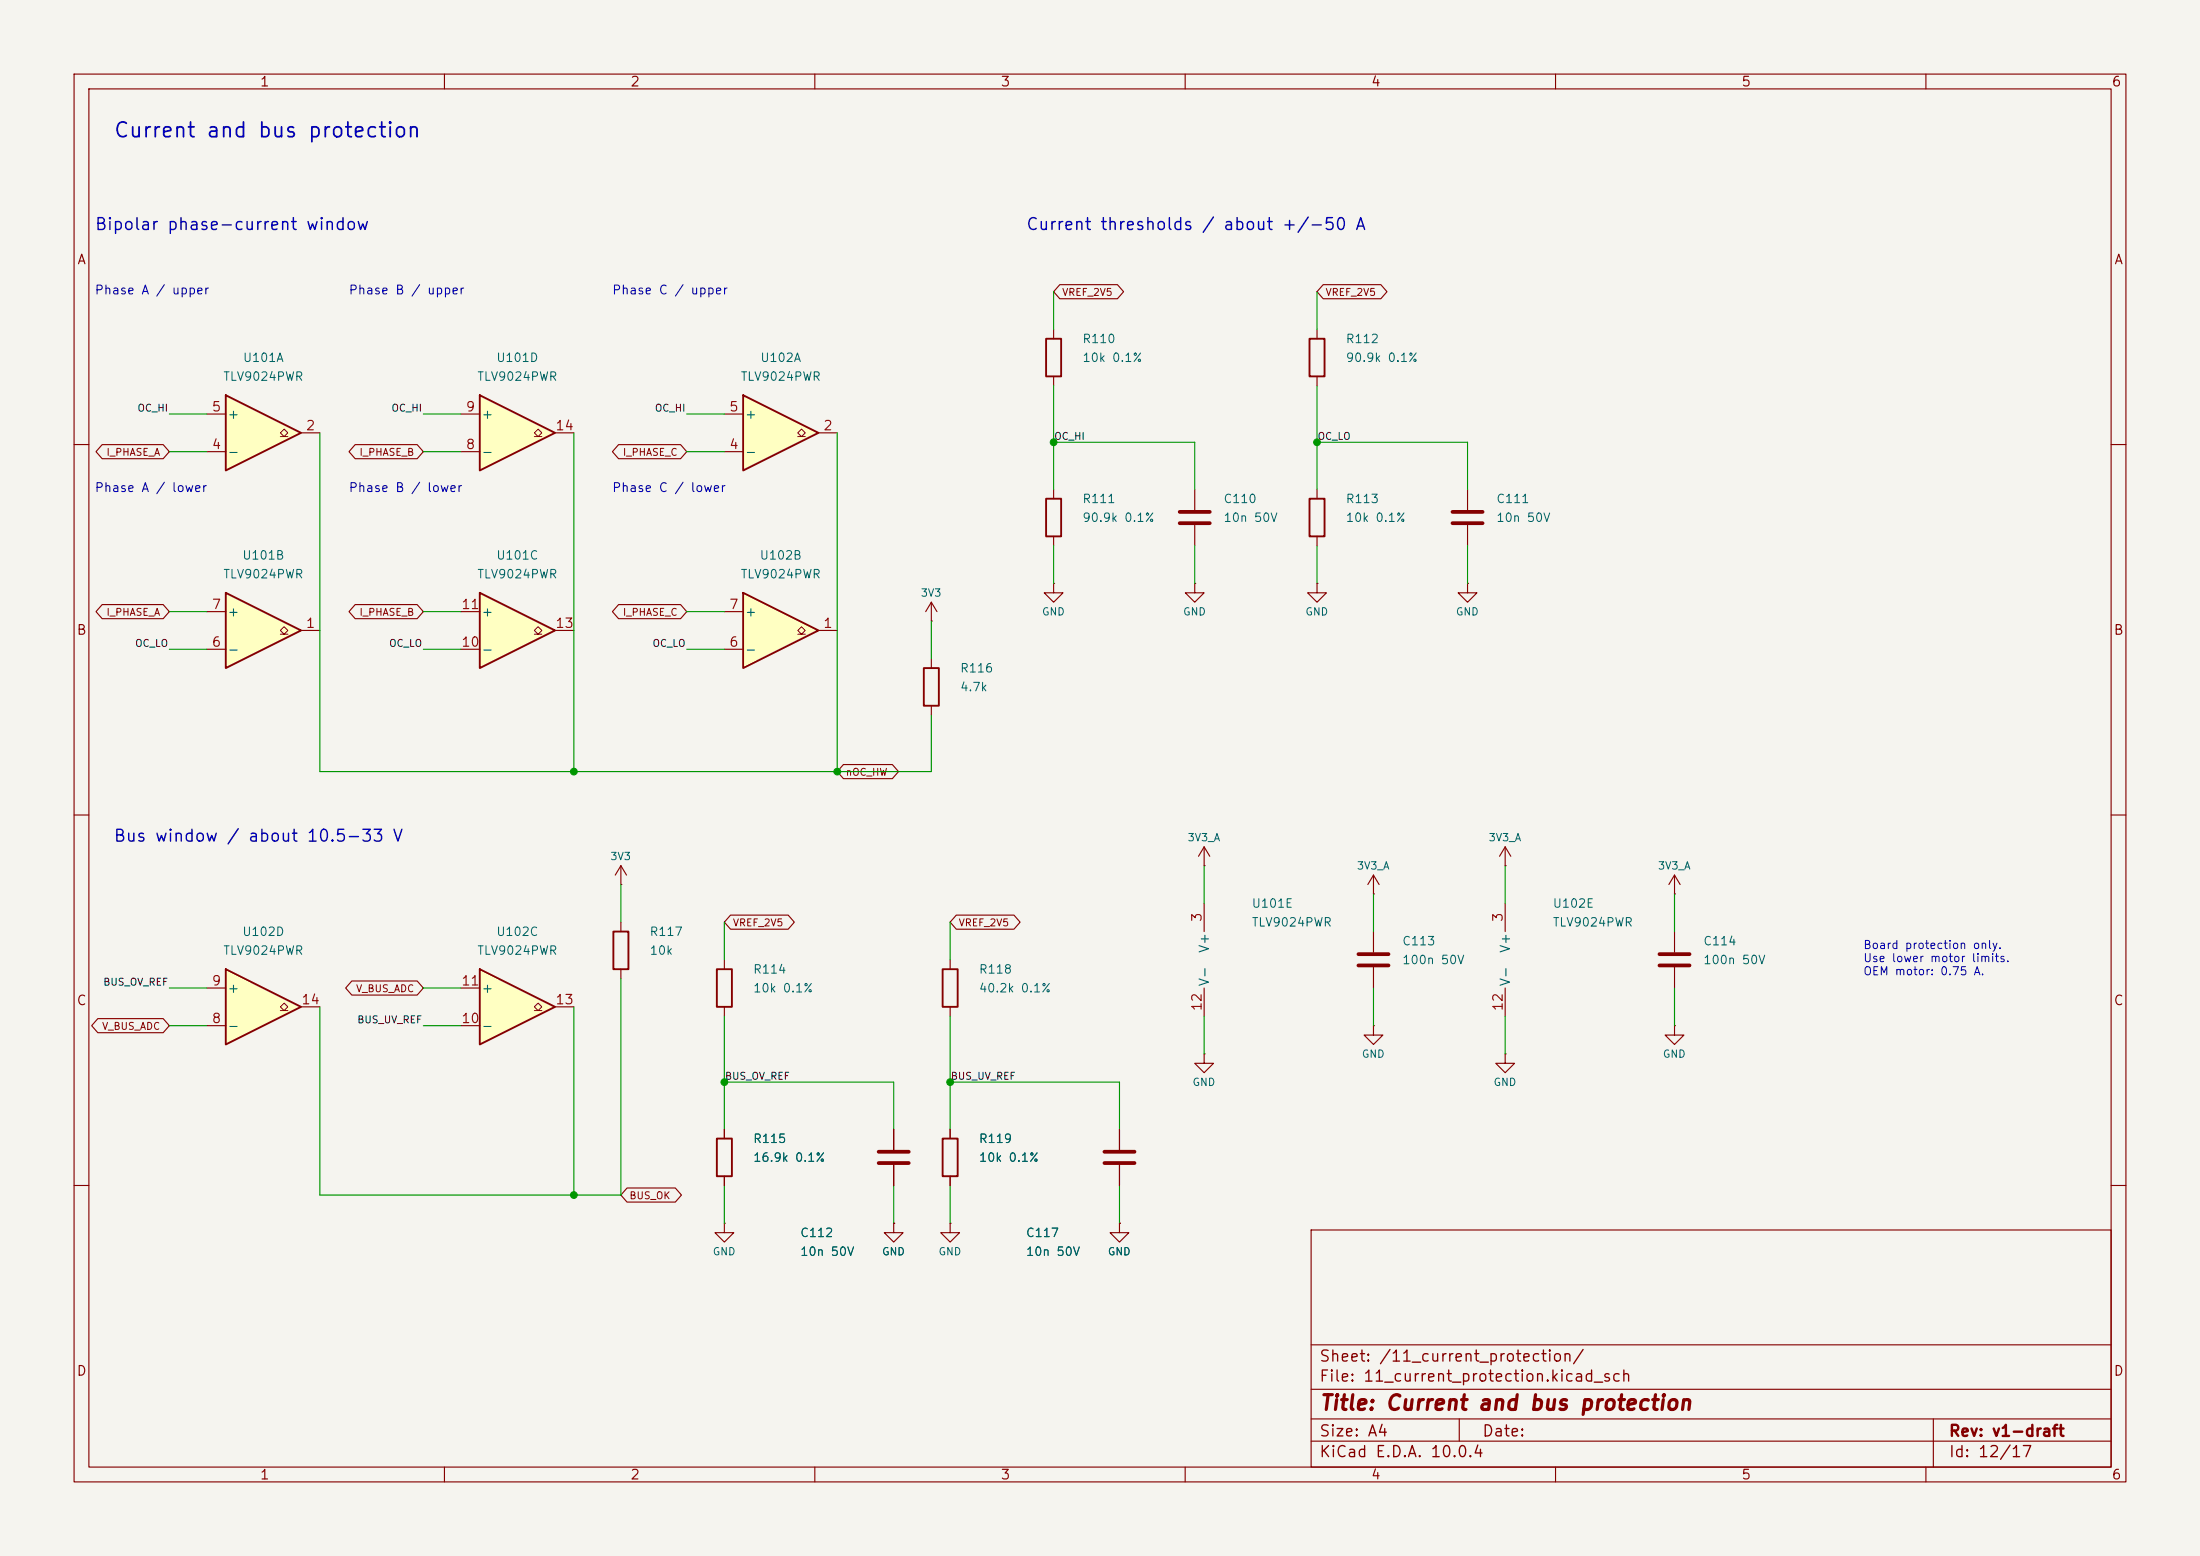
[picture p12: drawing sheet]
(kicad_sch
 (version 20260306)
 (generator "eeschema")
 (paper "A4")
 (title_block
  (title "Current and bus protection")
  (rev "v1-draft"))
 (lib_symbols
  (symbol "bldc-esc:TLV9024"
   (pin_names
    (offset 0.127)) (exclude_from_sim no) (in_bom yes) (on_board yes)
   (in_pos_files yes)
   (duplicate_pin_numbers_are_jumpers no)
   (property "Reference" "U" (at 0 5.08 0) (show_name no) (do_not_autoplace no) (effects (font (size 1.27 1.27)) (justify left)))
   (property "Value" "LM339" (at 0 -5.08 0) (show_name no) (do_not_autoplace no) (effects (font (size 1.27 1.27)) (justify left)))
   (property "Footprint" "" (at -1.27 2.54 0) (show_name no) (do_not_autoplace no) (hide yes) (effects (font (size 1.27 1.27))))
   (property "Datasheet" "https://www.ti.com/lit/ds/symlink/tlv9024.pdf" (at 1.27 5.08 0) (show_name no) (do_not_autoplace no) (hide yes) (effects (font (size 1.27 1.27))))
   (property "Description" "Quad Differential Comparators, SOIC-14/TSSOP-14" (at 0 0 0) (show_name no) (do_not_autoplace no) (hide yes) (effects (font (size 1.27 1.27))))
   (property "ki_locked" "" (at 0 0 0) (show_name no) (do_not_autoplace no) (effects (font (size 1.27 1.27))))
   (symbol "TLV9024_1_1"
    (polyline (pts (xy -5.08 5.08) (xy 5.08 0) (xy -5.08 -5.08) (xy -5.08 5.08)) (stroke (width 0.254) (type default)) (fill (type background)))
    (polyline (pts (xy 3.302 -0.508) (xy 2.794 -0.508) (xy 3.302 0) (xy 2.794 0.508) (xy 2.286 0) (xy 2.794 -0.508) (xy 2.286 -0.508)) (stroke (width 0.127) (type default)) (fill (type none)))
    (pin open_collector line (at 7.62 0 180) (length 2.54) (name "" (effects (font (size 1.27 1.27)))) (number "2" (effects (font (size 1.27 1.27)))))
    (pin input line (at -7.62 -2.54 0) (length 2.54) (name "-" (effects (font (size 1.27 1.27)))) (number "4" (effects (font (size 1.27 1.27)))))
    (pin input line (at -7.62 2.54 0) (length 2.54) (name "+" (effects (font (size 1.27 1.27)))) (number "5" (effects (font (size 1.27 1.27))))))
   (symbol "TLV9024_2_1"
    (polyline (pts (xy -5.08 5.08) (xy 5.08 0) (xy -5.08 -5.08) (xy -5.08 5.08)) (stroke (width 0.254) (type default)) (fill (type background)))
    (polyline (pts (xy 3.302 -0.508) (xy 2.794 -0.508) (xy 3.302 0) (xy 2.794 0.508) (xy 2.286 0) (xy 2.794 -0.508) (xy 2.286 -0.508)) (stroke (width 0.127) (type default)) (fill (type none)))
    (pin open_collector line (at 7.62 0 180) (length 2.54) (name "" (effects (font (size 1.27 1.27)))) (number "1" (effects (font (size 1.27 1.27)))))
    (pin input line (at -7.62 -2.54 0) (length 2.54) (name "-" (effects (font (size 1.27 1.27)))) (number "6" (effects (font (size 1.27 1.27)))))
    (pin input line (at -7.62 2.54 0) (length 2.54) (name "+" (effects (font (size 1.27 1.27)))) (number "7" (effects (font (size 1.27 1.27))))))
   (symbol "TLV9024_3_1"
    (polyline (pts (xy -5.08 5.08) (xy 5.08 0) (xy -5.08 -5.08) (xy -5.08 5.08)) (stroke (width 0.254) (type default)) (fill (type background)))
    (polyline (pts (xy 3.302 -0.508) (xy 2.794 -0.508) (xy 3.302 0) (xy 2.794 0.508) (xy 2.286 0) (xy 2.794 -0.508) (xy 2.286 -0.508)) (stroke (width 0.127) (type default)) (fill (type none)))
    (pin input line (at -7.62 -2.54 0) (length 2.54) (name "-" (effects (font (size 1.27 1.27)))) (number "10" (effects (font (size 1.27 1.27)))))
    (pin input line (at -7.62 2.54 0) (length 2.54) (name "+" (effects (font (size 1.27 1.27)))) (number "11" (effects (font (size 1.27 1.27)))))
    (pin open_collector line (at 7.62 0 180) (length 2.54) (name "" (effects (font (size 1.27 1.27)))) (number "13" (effects (font (size 1.27 1.27))))))
   (symbol "TLV9024_4_1"
    (polyline (pts (xy -5.08 5.08) (xy 5.08 0) (xy -5.08 -5.08) (xy -5.08 5.08)) (stroke (width 0.254) (type default)) (fill (type background)))
    (polyline (pts (xy 3.302 -0.508) (xy 2.794 -0.508) (xy 3.302 0) (xy 2.794 0.508) (xy 2.286 0) (xy 2.794 -0.508) (xy 2.286 -0.508)) (stroke (width 0.127) (type default)) (fill (type none)))
    (pin input line (at -7.62 -2.54 0) (length 2.54) (name "-" (effects (font (size 1.27 1.27)))) (number "8" (effects (font (size 1.27 1.27)))))
    (pin input line (at -7.62 2.54 0) (length 2.54) (name "+" (effects (font (size 1.27 1.27)))) (number "9" (effects (font (size 1.27 1.27)))))
    (pin open_collector line (at 7.62 0 180) (length 2.54) (name "" (effects (font (size 1.27 1.27)))) (number "14" (effects (font (size 1.27 1.27))))))
   (symbol "TLV9024_5_1"
    (pin power_in line (at -2.54 7.62 270) (length 3.81) (name "V+" (effects (font (size 1.27 1.27)))) (number "3" (effects (font (size 1.27 1.27)))))
    (pin power_in line (at -2.54 -7.62 90) (length 3.81) (name "V-" (effects (font (size 1.27 1.27)))) (number "12" (effects (font (size 1.27 1.27))))))
   (embedded_fonts no))
  (symbol "Device:R"
   (pin_numbers (hide yes))
   (pin_names
    (offset 0)) (exclude_from_sim no) (in_bom yes) (on_board yes)
   (in_pos_files yes)
   (duplicate_pin_numbers_are_jumpers no)
   (property "Reference" "R" (at 2.032 0 90) (show_name no) (do_not_autoplace no) (effects (font (size 1.27 1.27))))
   (property "Value" "R" (at 0 0 90) (show_name no) (do_not_autoplace no) (effects (font (size 1.27 1.27))))
   (property "Footprint" "" (at -1.778 0 90) (show_name no) (do_not_autoplace no) (hide yes) (effects (font (size 1.27 1.27))))
   (property "Datasheet" "" (at 0 0 0) (show_name no) (do_not_autoplace no) (hide yes) (effects (font (size 1.27 1.27))))
   (property "Description" "Resistor" (at 0 0 0) (show_name no) (do_not_autoplace no) (hide yes) (effects (font (size 1.27 1.27))))
   (symbol "R_0_1"
    (rectangle (start -1.016 -2.54) (end 1.016 2.54) (stroke (width 0.254) (type default)) (fill (type none))))
   (symbol "R_1_1"
    (pin passive line (at 0 3.81 270) (length 1.27) (name "" (effects (font (size 1.27 1.27)))) (number "1" (effects (font (size 1.27 1.27)))))
    (pin passive line (at 0 -3.81 90) (length 1.27) (name "" (effects (font (size 1.27 1.27)))) (number "2" (effects (font (size 1.27 1.27))))))
   (embedded_fonts no))
  (symbol "Device:C"
   (pin_numbers (hide yes))
   (pin_names
    (offset 0.254)) (exclude_from_sim no) (in_bom yes) (on_board yes)
   (in_pos_files yes)
   (duplicate_pin_numbers_are_jumpers no)
   (property "Reference" "C" (at 0.635 2.54 0) (show_name no) (do_not_autoplace no) (effects (font (size 1.27 1.27)) (justify left)))
   (property "Value" "C" (at 0.635 -2.54 0) (show_name no) (do_not_autoplace no) (effects (font (size 1.27 1.27)) (justify left)))
   (property "Footprint" "" (at 0.9652 -3.81 0) (show_name no) (do_not_autoplace no) (hide yes) (effects (font (size 1.27 1.27))))
   (property "Datasheet" "" (at 0 0 0) (show_name no) (do_not_autoplace no) (hide yes) (effects (font (size 1.27 1.27))))
   (property "Description" "Unpolarized capacitor" (at 0 0 0) (show_name no) (do_not_autoplace no) (hide yes) (effects (font (size 1.27 1.27))))
   (symbol "C_0_1"
    (polyline (pts (xy -2.032 0.762) (xy 2.032 0.762)) (stroke (width 0.508) (type default)) (fill (type none)))
    (polyline (pts (xy -2.032 -0.762) (xy 2.032 -0.762)) (stroke (width 0.508) (type default)) (fill (type none))))
   (symbol "C_1_1"
    (pin passive line (at 0 3.81 270) (length 2.794) (name "" (effects (font (size 1.27 1.27)))) (number "1" (effects (font (size 1.27 1.27)))))
    (pin passive line (at 0 -3.81 90) (length 2.794) (name "" (effects (font (size 1.27 1.27)))) (number "2" (effects (font (size 1.27 1.27))))))
   (embedded_fonts no))
  (symbol "power:GND"
   (power global)
   (pin_numbers (hide yes))
   (pin_names
    (offset 0) (hide yes)) (exclude_from_sim no) (in_bom yes) (on_board yes)
   (in_pos_files yes)
   (duplicate_pin_numbers_are_jumpers no)
   (property "Reference" "#PWR" (at 0 -6.35 0) (show_name no) (do_not_autoplace no) (hide yes) (effects (font (size 1.27 1.27))))
   (property "Value" "GND" (at 0 -3.81 0) (show_name no) (do_not_autoplace no) (effects (font (size 1.27 1.27))))
   (property "Footprint" "" (at 0 0 0) (show_name no) (do_not_autoplace no) (hide yes) (effects (font (size 1.27 1.27))))
   (property "Datasheet" "" (at 0 0 0) (show_name no) (do_not_autoplace no) (hide yes) (effects (font (size 1.27 1.27))))
   (property "Description" "Power symbol creates a global label with name \"GND\" , ground" (at 0 0 0) (show_name no) (do_not_autoplace no) (hide yes) (effects (font (size 1.27 1.27))))
   (symbol "GND_0_1"
    (polyline (pts (xy 0 0) (xy 0 -1.27) (xy 1.27 -1.27) (xy 0 -2.54) (xy -1.27 -1.27) (xy 0 -1.27)) (stroke (width 0) (type default)) (fill (type none))))
   (symbol "GND_1_1"
    (pin power_in line (at 0 0 270) (length 0) (name "" (effects (font (size 1.27 1.27)))) (number "1" (effects (font (size 1.27 1.27))))))
   (embedded_fonts no))
  (symbol "power:VCC"
   (power global)
   (pin_numbers (hide yes))
   (pin_names
    (offset 0) (hide yes)) (exclude_from_sim no) (in_bom yes) (on_board yes)
   (in_pos_files yes)
   (duplicate_pin_numbers_are_jumpers no)
   (property "Reference" "#PWR" (at 0 -3.81 0) (show_name no) (do_not_autoplace no) (hide yes) (effects (font (size 1.27 1.27))))
   (property "Value" "VCC" (at 0 3.556 0) (show_name no) (do_not_autoplace no) (effects (font (size 1.27 1.27))))
   (property "Footprint" "" (at 0 0 0) (show_name no) (do_not_autoplace no) (hide yes) (effects (font (size 1.27 1.27))))
   (property "Datasheet" "" (at 0 0 0) (show_name no) (do_not_autoplace no) (hide yes) (effects (font (size 1.27 1.27))))
   (property "Description" "Power symbol creates a global label with name \"VCC\"" (at 0 0 0) (show_name no) (do_not_autoplace no) (hide yes) (effects (font (size 1.27 1.27))))
   (symbol "VCC_0_1"
    (polyline (pts (xy -0.762 1.27) (xy 0 2.54)) (stroke (width 0) (type default)) (fill (type none)))
    (polyline (pts (xy 0 2.54) (xy 0.762 1.27)) (stroke (width 0) (type default)) (fill (type none)))
    (polyline (pts (xy 0 0) (xy 0 2.54)) (stroke (width 0) (type default)) (fill (type none))))
   (symbol "VCC_1_1"
    (pin power_in line (at 0 0 90) (length 0) (name "" (effects (font (size 1.27 1.27)))) (number "1" (effects (font (size 1.27 1.27))))))
   (embedded_fonts no)))
 (text "Current and bus protection" (at 15.24 17.78 0) (effects (font (size 2.0 2.0)) (justify left)))
 (text "Bipolar phase-current window" (at 12.7 30.48 0) (effects (font (size 1.6 1.6)) (justify left)))
 (text "Phase A / upper" (at 12.7 39.37 0) (effects (font (size 1.2 1.2)) (justify left)))
 (text "Phase A / lower" (at 12.7 66.04 0) (effects (font (size 1.2 1.2)) (justify left)))
 (text "Phase B / upper" (at 46.99 39.37 0) (effects (font (size 1.2 1.2)) (justify left)))
 (text "Phase B / lower" (at 46.99 66.04 0) (effects (font (size 1.2 1.2)) (justify left)))
 (text "Phase C / upper" (at 82.55 39.37 0) (effects (font (size 1.2 1.2)) (justify left)))
 (text "Phase C / lower" (at 82.55 66.04 0) (effects (font (size 1.2 1.2)) (justify left)))
 (text "Current thresholds / about +/-50 A" (at 138.43 30.48 0) (effects (font (size 1.6 1.6)) (justify left)))
 (text "Board protection only.\nUse lower motor limits.\nOEM motor: 0.75 A." (at 251.46 129.54 0) (effects (font (size 1.1 1.1)) (justify left)))
 (text "Bus window / about 10.5-33 V" (at 15.24 113.03 0) (effects (font (size 1.6 1.6)) (justify left)))
 (symbol
  (lib_id "bldc-esc:TLV9024") (at 35.56 58.42 0) (unit 1) (exclude_from_sim no) (in_bom yes) (on_board yes) (dnp no)
  (property "Reference" "U101" (at 35.56 48.26 0) (effects (font (size 1.15 1.15))))
  (property "Value" "TLV9024PWR" (at 35.56 50.8 0) (effects (font (size 1.15 1.15))))
  (property "Footprint" "Package_SO:TSSOP-14_4.4x5mm_P0.65mm" (at 35.56 58.42 0) (effects (font (size 1.15 1.15))) (hide yes))
  (property "Datasheet" "https://www.ti.com/lit/ds/symlink/tlv9024.pdf" (at 35.56 58.42 0) (effects (font (size 1.15 1.15))) (hide yes))
  (property "MPN" "TLV9024PWR" (at 35.56 58.42 0) (effects (font (size 1.15 1.15))) (hide yes))
  (property "Manufacturer" "Texas Instruments" (at 35.56 58.42 0) (effects (font (size 1.15 1.15))) (hide yes)))
 (symbol
  (lib_id "bldc-esc:TLV9024") (at 35.56 85.09 0) (unit 2) (exclude_from_sim no) (in_bom yes) (on_board yes) (dnp no)
  (property "Reference" "U101" (at 35.56 74.93 0) (effects (font (size 1.15 1.15))))
  (property "Value" "TLV9024PWR" (at 35.56 77.47 0) (effects (font (size 1.15 1.15))))
  (property "Footprint" "Package_SO:TSSOP-14_4.4x5mm_P0.65mm" (at 35.56 85.09 0) (effects (font (size 1.15 1.15))) (hide yes))
  (property "Datasheet" "https://www.ti.com/lit/ds/symlink/tlv9024.pdf" (at 35.56 85.09 0) (effects (font (size 1.15 1.15))) (hide yes))
  (property "MPN" "TLV9024PWR" (at 35.56 85.09 0) (effects (font (size 1.15 1.15))) (hide yes))
  (property "Manufacturer" "Texas Instruments" (at 35.56 85.09 0) (effects (font (size 1.15 1.15))) (hide yes)))
 (symbol
  (lib_id "bldc-esc:TLV9024") (at 69.85 58.42 0) (unit 4) (exclude_from_sim no) (in_bom yes) (on_board yes) (dnp no)
  (property "Reference" "U101" (at 69.85 48.26 0) (effects (font (size 1.15 1.15))))
  (property "Value" "TLV9024PWR" (at 69.85 50.8 0) (effects (font (size 1.15 1.15))))
  (property "Footprint" "Package_SO:TSSOP-14_4.4x5mm_P0.65mm" (at 69.85 58.42 0) (effects (font (size 1.15 1.15))) (hide yes))
  (property "Datasheet" "https://www.ti.com/lit/ds/symlink/tlv9024.pdf" (at 69.85 58.42 0) (effects (font (size 1.15 1.15))) (hide yes))
  (property "MPN" "TLV9024PWR" (at 69.85 58.42 0) (effects (font (size 1.15 1.15))) (hide yes))
  (property "Manufacturer" "Texas Instruments" (at 69.85 58.42 0) (effects (font (size 1.15 1.15))) (hide yes)))
 (symbol
  (lib_id "bldc-esc:TLV9024") (at 69.85 85.09 0) (unit 3) (exclude_from_sim no) (in_bom yes) (on_board yes) (dnp no)
  (property "Reference" "U101" (at 69.85 74.93 0) (effects (font (size 1.15 1.15))))
  (property "Value" "TLV9024PWR" (at 69.85 77.47 0) (effects (font (size 1.15 1.15))))
  (property "Footprint" "Package_SO:TSSOP-14_4.4x5mm_P0.65mm" (at 69.85 85.09 0) (effects (font (size 1.15 1.15))) (hide yes))
  (property "Datasheet" "https://www.ti.com/lit/ds/symlink/tlv9024.pdf" (at 69.85 85.09 0) (effects (font (size 1.15 1.15))) (hide yes))
  (property "MPN" "TLV9024PWR" (at 69.85 85.09 0) (effects (font (size 1.15 1.15))) (hide yes))
  (property "Manufacturer" "Texas Instruments" (at 69.85 85.09 0) (effects (font (size 1.15 1.15))) (hide yes)))
 (symbol
  (lib_id "bldc-esc:TLV9024") (at 105.41 58.42 0) (unit 1) (exclude_from_sim no) (in_bom yes) (on_board yes) (dnp no)
  (property "Reference" "U102" (at 105.41 48.26 0) (effects (font (size 1.15 1.15))))
  (property "Value" "TLV9024PWR" (at 105.41 50.8 0) (effects (font (size 1.15 1.15))))
  (property "Footprint" "Package_SO:TSSOP-14_4.4x5mm_P0.65mm" (at 105.41 58.42 0) (effects (font (size 1.15 1.15))) (hide yes))
  (property "Datasheet" "https://www.ti.com/lit/ds/symlink/tlv9024.pdf" (at 105.41 58.42 0) (effects (font (size 1.15 1.15))) (hide yes))
  (property "MPN" "TLV9024PWR" (at 105.41 58.42 0) (effects (font (size 1.15 1.15))) (hide yes))
  (property "Manufacturer" "Texas Instruments" (at 105.41 58.42 0) (effects (font (size 1.15 1.15))) (hide yes)))
 (symbol
  (lib_id "bldc-esc:TLV9024") (at 105.41 85.09 0) (unit 2) (exclude_from_sim no) (in_bom yes) (on_board yes) (dnp no)
  (property "Reference" "U102" (at 105.41 74.93 0) (effects (font (size 1.15 1.15))))
  (property "Value" "TLV9024PWR" (at 105.41 77.47 0) (effects (font (size 1.15 1.15))))
  (property "Footprint" "Package_SO:TSSOP-14_4.4x5mm_P0.65mm" (at 105.41 85.09 0) (effects (font (size 1.15 1.15))) (hide yes))
  (property "Datasheet" "https://www.ti.com/lit/ds/symlink/tlv9024.pdf" (at 105.41 85.09 0) (effects (font (size 1.15 1.15))) (hide yes))
  (property "MPN" "TLV9024PWR" (at 105.41 85.09 0) (effects (font (size 1.15 1.15))) (hide yes))
  (property "Manufacturer" "Texas Instruments" (at 105.41 85.09 0) (effects (font (size 1.15 1.15))) (hide yes)))
 (symbol
  (lib_id "Device:R") (at 125.73 92.71 0) (unit 1) (exclude_from_sim no) (in_bom yes) (on_board yes) (dnp no)
  (property "Reference" "R116" (at 129.54 90.17 0) (effects (font (size 1.15 1.15)) (justify left)))
  (property "Value" "4.7k" (at 129.54 92.71 0) (effects (font (size 1.15 1.15)) (justify left)))
  (property "Footprint" "Resistor_SMD:R_0603_1608Metric" (at 125.73 92.71 0) (effects (font (size 1.15 1.15)) (justify left)) (hide yes))
  (property "Datasheet" "" (at 125.73 92.71 0) (effects (font (size 1.15 1.15)) (justify left)) (hide yes))
  (property "MPN" "RC0603FR-074K7L" (at 125.73 92.71 0) (effects (font (size 1.15 1.15)) (justify left)) (hide yes))
  (property "Manufacturer" "Yageo" (at 125.73 92.71 0) (effects (font (size 1.15 1.15)) (justify left)) (hide yes)))
 (symbol
  (lib_id "Device:R") (at 142.24 48.26 0) (unit 1) (exclude_from_sim no) (in_bom yes) (on_board yes) (dnp no)
  (property "Reference" "R110" (at 146.05 45.72 0) (effects (font (size 1.15 1.15)) (justify left)))
  (property "Value" "10k 0.1%" (at 146.05 48.26 0) (effects (font (size 1.15 1.15)) (justify left)))
  (property "Footprint" "Resistor_SMD:R_0603_1608Metric" (at 142.24 48.26 0) (effects (font (size 1.15 1.15)) (justify left)) (hide yes))
  (property "Datasheet" "" (at 142.24 48.26 0) (effects (font (size 1.15 1.15)) (justify left)) (hide yes))
  (property "MPN" "RT0603BRD0710KL" (at 142.24 48.26 0) (effects (font (size 1.15 1.15)) (justify left)) (hide yes))
  (property "Manufacturer" "Yageo" (at 142.24 48.26 0) (effects (font (size 1.15 1.15)) (justify left)) (hide yes)))
 (symbol
  (lib_id "Device:R") (at 142.24 69.85 0) (unit 1) (exclude_from_sim no) (in_bom yes) (on_board yes) (dnp no)
  (property "Reference" "R111" (at 146.05 67.31 0) (effects (font (size 1.15 1.15)) (justify left)))
  (property "Value" "90.9k 0.1%" (at 146.05 69.85 0) (effects (font (size 1.15 1.15)) (justify left)))
  (property "Footprint" "Resistor_SMD:R_0603_1608Metric" (at 142.24 69.85 0) (effects (font (size 1.15 1.15)) (justify left)) (hide yes))
  (property "Datasheet" "" (at 142.24 69.85 0) (effects (font (size 1.15 1.15)) (justify left)) (hide yes))
  (property "MPN" "RT0603BRD0790K9L" (at 142.24 69.85 0) (effects (font (size 1.15 1.15)) (justify left)) (hide yes))
  (property "Manufacturer" "Yageo" (at 142.24 69.85 0) (effects (font (size 1.15 1.15)) (justify left)) (hide yes)))
 (symbol
  (lib_id "Device:C") (at 161.29 69.85 0) (unit 1) (exclude_from_sim no) (in_bom yes) (on_board yes) (dnp no)
  (property "Reference" "C110" (at 165.1 67.31 0) (effects (font (size 1.15 1.15)) (justify left)))
  (property "Value" "10n 50V" (at 165.1 69.85 0) (effects (font (size 1.15 1.15)) (justify left)))
  (property "Footprint" "Capacitor_SMD:C_0603_1608Metric" (at 161.29 69.85 0) (effects (font (size 1.15 1.15)) (justify left)) (hide yes))
  (property "Datasheet" "" (at 161.29 69.85 0) (effects (font (size 1.15 1.15)) (justify left)) (hide yes))
  (property "MPN" "C0603C103K5RACTU" (at 161.29 69.85 0) (effects (font (size 1.15 1.15)) (justify left)) (hide yes))
  (property "Manufacturer" "KEMET" (at 161.29 69.85 0) (effects (font (size 1.15 1.15)) (justify left)) (hide yes)))
 (symbol
  (lib_id "Device:R") (at 177.8 48.26 0) (unit 1) (exclude_from_sim no) (in_bom yes) (on_board yes) (dnp no)
  (property "Reference" "R112" (at 181.61 45.72 0) (effects (font (size 1.15 1.15)) (justify left)))
  (property "Value" "90.9k 0.1%" (at 181.61 48.26 0) (effects (font (size 1.15 1.15)) (justify left)))
  (property "Footprint" "Resistor_SMD:R_0603_1608Metric" (at 177.8 48.26 0) (effects (font (size 1.15 1.15)) (justify left)) (hide yes))
  (property "Datasheet" "" (at 177.8 48.26 0) (effects (font (size 1.15 1.15)) (justify left)) (hide yes))
  (property "MPN" "RT0603BRD0790K9L" (at 177.8 48.26 0) (effects (font (size 1.15 1.15)) (justify left)) (hide yes))
  (property "Manufacturer" "Yageo" (at 177.8 48.26 0) (effects (font (size 1.15 1.15)) (justify left)) (hide yes)))
 (symbol
  (lib_id "Device:R") (at 177.8 69.85 0) (unit 1) (exclude_from_sim no) (in_bom yes) (on_board yes) (dnp no)
  (property "Reference" "R113" (at 181.61 67.31 0) (effects (font (size 1.15 1.15)) (justify left)))
  (property "Value" "10k 0.1%" (at 181.61 69.85 0) (effects (font (size 1.15 1.15)) (justify left)))
  (property "Footprint" "Resistor_SMD:R_0603_1608Metric" (at 177.8 69.85 0) (effects (font (size 1.15 1.15)) (justify left)) (hide yes))
  (property "Datasheet" "" (at 177.8 69.85 0) (effects (font (size 1.15 1.15)) (justify left)) (hide yes))
  (property "MPN" "RT0603BRD0710KL" (at 177.8 69.85 0) (effects (font (size 1.15 1.15)) (justify left)) (hide yes))
  (property "Manufacturer" "Yageo" (at 177.8 69.85 0) (effects (font (size 1.15 1.15)) (justify left)) (hide yes)))
 (symbol
  (lib_id "Device:C") (at 198.12 69.85 0) (unit 1) (exclude_from_sim no) (in_bom yes) (on_board yes) (dnp no)
  (property "Reference" "C111" (at 201.93 67.31 0) (effects (font (size 1.15 1.15)) (justify left)))
  (property "Value" "10n 50V" (at 201.93 69.85 0) (effects (font (size 1.15 1.15)) (justify left)))
  (property "Footprint" "Capacitor_SMD:C_0603_1608Metric" (at 198.12 69.85 0) (effects (font (size 1.15 1.15)) (justify left)) (hide yes))
  (property "Datasheet" "" (at 198.12 69.85 0) (effects (font (size 1.15 1.15)) (justify left)) (hide yes))
  (property "MPN" "C0603C103K5RACTU" (at 198.12 69.85 0) (effects (font (size 1.15 1.15)) (justify left)) (hide yes))
  (property "Manufacturer" "KEMET" (at 198.12 69.85 0) (effects (font (size 1.15 1.15)) (justify left)) (hide yes)))
 (symbol
  (lib_id "bldc-esc:TLV9024") (at 165.1 129.54 0) (unit 5) (exclude_from_sim no) (in_bom yes) (on_board yes) (dnp no)
  (property "Reference" "U101" (at 168.91 121.92 0) (effects (font (size 1.15 1.15)) (justify left)))
  (property "Value" "TLV9024PWR" (at 168.91 124.46 0) (effects (font (size 1.15 1.15)) (justify left)))
  (property "Footprint" "Package_SO:TSSOP-14_4.4x5mm_P0.65mm" (at 165.1 129.54 0) (effects (font (size 1.15 1.15)) (justify left)) (hide yes))
  (property "Datasheet" "https://www.ti.com/lit/ds/symlink/tlv9024.pdf" (at 165.1 129.54 0) (effects (font (size 1.15 1.15)) (justify left)) (hide yes))
  (property "MPN" "TLV9024PWR" (at 165.1 129.54 0) (effects (font (size 1.15 1.15)) (justify left)) (hide yes))
  (property "Manufacturer" "Texas Instruments" (at 165.1 129.54 0) (effects (font (size 1.15 1.15)) (justify left)) (hide yes)))
 (symbol
  (lib_id "Device:C") (at 185.42 129.54 0) (unit 1) (exclude_from_sim no) (in_bom yes) (on_board yes) (dnp no)
  (property "Reference" "C113" (at 189.23 127.0 0) (effects (font (size 1.15 1.15)) (justify left)))
  (property "Value" "100n 50V" (at 189.23 129.54 0) (effects (font (size 1.15 1.15)) (justify left)))
  (property "Footprint" "Capacitor_SMD:C_0603_1608Metric" (at 185.42 129.54 0) (effects (font (size 1.15 1.15)) (justify left)) (hide yes))
  (property "Datasheet" "" (at 185.42 129.54 0) (effects (font (size 1.15 1.15)) (justify left)) (hide yes))
  (property "MPN" "C0603C104K5RACTU" (at 185.42 129.54 0) (effects (font (size 1.15 1.15)) (justify left)) (hide yes))
  (property "Manufacturer" "KEMET" (at 185.42 129.54 0) (effects (font (size 1.15 1.15)) (justify left)) (hide yes)))
 (symbol
  (lib_id "bldc-esc:TLV9024") (at 205.74 129.54 0) (unit 5) (exclude_from_sim no) (in_bom yes) (on_board yes) (dnp no)
  (property "Reference" "U102" (at 209.55 121.92 0) (effects (font (size 1.15 1.15)) (justify left)))
  (property "Value" "TLV9024PWR" (at 209.55 124.46 0) (effects (font (size 1.15 1.15)) (justify left)))
  (property "Footprint" "Package_SO:TSSOP-14_4.4x5mm_P0.65mm" (at 205.74 129.54 0) (effects (font (size 1.15 1.15)) (justify left)) (hide yes))
  (property "Datasheet" "https://www.ti.com/lit/ds/symlink/tlv9024.pdf" (at 205.74 129.54 0) (effects (font (size 1.15 1.15)) (justify left)) (hide yes))
  (property "MPN" "TLV9024PWR" (at 205.74 129.54 0) (effects (font (size 1.15 1.15)) (justify left)) (hide yes))
  (property "Manufacturer" "Texas Instruments" (at 205.74 129.54 0) (effects (font (size 1.15 1.15)) (justify left)) (hide yes)))
 (symbol
  (lib_id "Device:C") (at 226.06 129.54 0) (unit 1) (exclude_from_sim no) (in_bom yes) (on_board yes) (dnp no)
  (property "Reference" "C114" (at 229.87 127.0 0) (effects (font (size 1.15 1.15)) (justify left)))
  (property "Value" "100n 50V" (at 229.87 129.54 0) (effects (font (size 1.15 1.15)) (justify left)))
  (property "Footprint" "Capacitor_SMD:C_0603_1608Metric" (at 226.06 129.54 0) (effects (font (size 1.15 1.15)) (justify left)) (hide yes))
  (property "Datasheet" "" (at 226.06 129.54 0) (effects (font (size 1.15 1.15)) (justify left)) (hide yes))
  (property "MPN" "C0603C104K5RACTU" (at 226.06 129.54 0) (effects (font (size 1.15 1.15)) (justify left)) (hide yes))
  (property "Manufacturer" "KEMET" (at 226.06 129.54 0) (effects (font (size 1.15 1.15)) (justify left)) (hide yes)))
 (symbol
  (lib_id "bldc-esc:TLV9024") (at 35.56 135.89 0) (unit 4) (exclude_from_sim no) (in_bom yes) (on_board yes) (dnp no)
  (property "Reference" "U102" (at 35.56 125.73 0) (effects (font (size 1.15 1.15))))
  (property "Value" "TLV9024PWR" (at 35.56 128.27 0) (effects (font (size 1.15 1.15))))
  (property "Footprint" "Package_SO:TSSOP-14_4.4x5mm_P0.65mm" (at 35.56 135.89 0) (effects (font (size 1.15 1.15))) (hide yes))
  (property "Datasheet" "https://www.ti.com/lit/ds/symlink/tlv9024.pdf" (at 35.56 135.89 0) (effects (font (size 1.15 1.15))) (hide yes))
  (property "MPN" "TLV9024PWR" (at 35.56 135.89 0) (effects (font (size 1.15 1.15))) (hide yes))
  (property "Manufacturer" "Texas Instruments" (at 35.56 135.89 0) (effects (font (size 1.15 1.15))) (hide yes)))
 (symbol
  (lib_id "bldc-esc:TLV9024") (at 69.85 135.89 0) (unit 3) (exclude_from_sim no) (in_bom yes) (on_board yes) (dnp no)
  (property "Reference" "U102" (at 69.85 125.73 0) (effects (font (size 1.15 1.15))))
  (property "Value" "TLV9024PWR" (at 69.85 128.27 0) (effects (font (size 1.15 1.15))))
  (property "Footprint" "Package_SO:TSSOP-14_4.4x5mm_P0.65mm" (at 69.85 135.89 0) (effects (font (size 1.15 1.15))) (hide yes))
  (property "Datasheet" "https://www.ti.com/lit/ds/symlink/tlv9024.pdf" (at 69.85 135.89 0) (effects (font (size 1.15 1.15))) (hide yes))
  (property "MPN" "TLV9024PWR" (at 69.85 135.89 0) (effects (font (size 1.15 1.15))) (hide yes))
  (property "Manufacturer" "Texas Instruments" (at 69.85 135.89 0) (effects (font (size 1.15 1.15))) (hide yes)))
 (symbol
  (lib_id "Device:R") (at 83.82 128.27 0) (unit 1) (exclude_from_sim no) (in_bom yes) (on_board yes) (dnp no)
  (property "Reference" "R117" (at 87.63 125.73 0) (effects (font (size 1.15 1.15)) (justify left)))
  (property "Value" "10k" (at 87.63 128.27 0) (effects (font (size 1.15 1.15)) (justify left)))
  (property "Footprint" "Resistor_SMD:R_0603_1608Metric" (at 83.82 128.27 0) (effects (font (size 1.15 1.15)) (justify left)) (hide yes))
  (property "Datasheet" "" (at 83.82 128.27 0) (effects (font (size 1.15 1.15)) (justify left)) (hide yes))
  (property "MPN" "RC0603FR-0710KL" (at 83.82 128.27 0) (effects (font (size 1.15 1.15)) (justify left)) (hide yes))
  (property "Manufacturer" "Yageo" (at 83.82 128.27 0) (effects (font (size 1.15 1.15)) (justify left)) (hide yes)))
 (symbol
  (lib_id "Device:R") (at 97.79 133.35 0) (unit 1) (exclude_from_sim no) (in_bom yes) (on_board yes) (dnp no)
  (property "Reference" "R114" (at 101.6 130.81 0) (effects (font (size 1.15 1.15)) (justify left)))
  (property "Value" "10k 0.1%" (at 101.6 133.35 0) (effects (font (size 1.15 1.15)) (justify left)))
  (property "Footprint" "Resistor_SMD:R_0603_1608Metric" (at 97.79 133.35 0) (effects (font (size 1.15 1.15)) (justify left)) (hide yes))
  (property "Datasheet" "" (at 97.79 133.35 0) (effects (font (size 1.15 1.15)) (justify left)) (hide yes))
  (property "MPN" "RT0603BRD0710KL" (at 97.79 133.35 0) (effects (font (size 1.15 1.15)) (justify left)) (hide yes))
  (property "Manufacturer" "Yageo" (at 97.79 133.35 0) (effects (font (size 1.15 1.15)) (justify left)) (hide yes)))
 (symbol
  (lib_id "Device:R") (at 97.79 156.21 0) (unit 1) (exclude_from_sim no) (in_bom yes) (on_board yes) (dnp no)
  (property "Reference" "R115" (at 101.6 153.67 0) (effects (font (size 1.15 1.15)) (justify left)))
  (property "Value" "16.9k 0.1%" (at 101.6 156.21 0) (effects (font (size 1.15 1.15)) (justify left)))
  (property "Footprint" "Resistor_SMD:R_0603_1608Metric" (at 97.79 156.21 0) (effects (font (size 1.15 1.15)) (justify left)) (hide yes))
  (property "Datasheet" "" (at 97.79 156.21 0) (effects (font (size 1.15 1.15)) (justify left)) (hide yes))
  (property "MPN" "RT0603BRD0716K9L" (at 97.79 156.21 0) (effects (font (size 1.15 1.15)) (justify left)) (hide yes))
  (property "Manufacturer" "Yageo" (at 97.79 156.21 0) (effects (font (size 1.15 1.15)) (justify left)) (hide yes)))
 (symbol
  (lib_id "Device:C") (at 120.65 156.21 0) (unit 1) (exclude_from_sim no) (in_bom yes) (on_board yes) (dnp no)
  (property "Reference" "C112" (at 107.95 166.37 0) (effects (font (size 1.15 1.15)) (justify left)))
  (property "Value" "10n 50V" (at 107.95 168.91 0) (effects (font (size 1.15 1.15)) (justify left)))
  (property "Footprint" "Capacitor_SMD:C_0603_1608Metric" (at 120.65 156.21 0) (effects (font (size 1.15 1.15)) (justify left)) (hide yes))
  (property "Datasheet" "" (at 120.65 156.21 0) (effects (font (size 1.15 1.15)) (justify left)) (hide yes))
  (property "MPN" "C0603C103K5RACTU" (at 120.65 156.21 0) (effects (font (size 1.15 1.15)) (justify left)) (hide yes))
  (property "Manufacturer" "KEMET" (at 120.65 156.21 0) (effects (font (size 1.15 1.15)) (justify left)) (hide yes)))
 (symbol
  (lib_id "Device:R") (at 128.27 133.35 0) (unit 1) (exclude_from_sim no) (in_bom yes) (on_board yes) (dnp no)
  (property "Reference" "R118" (at 132.08 130.81 0) (effects (font (size 1.15 1.15)) (justify left)))
  (property "Value" "40.2k 0.1%" (at 132.08 133.35 0) (effects (font (size 1.15 1.15)) (justify left)))
  (property "Footprint" "Resistor_SMD:R_0603_1608Metric" (at 128.27 133.35 0) (effects (font (size 1.15 1.15)) (justify left)) (hide yes))
  (property "Datasheet" "" (at 128.27 133.35 0) (effects (font (size 1.15 1.15)) (justify left)) (hide yes))
  (property "MPN" "RT0603BRD0740K2L" (at 128.27 133.35 0) (effects (font (size 1.15 1.15)) (justify left)) (hide yes))
  (property "Manufacturer" "Yageo" (at 128.27 133.35 0) (effects (font (size 1.15 1.15)) (justify left)) (hide yes)))
 (symbol
  (lib_id "Device:R") (at 128.27 156.21 0) (unit 1) (exclude_from_sim no) (in_bom yes) (on_board yes) (dnp no)
  (property "Reference" "R119" (at 132.08 153.67 0) (effects (font (size 1.15 1.15)) (justify left)))
  (property "Value" "10k 0.1%" (at 132.08 156.21 0) (effects (font (size 1.15 1.15)) (justify left)))
  (property "Footprint" "Resistor_SMD:R_0603_1608Metric" (at 128.27 156.21 0) (effects (font (size 1.15 1.15)) (justify left)) (hide yes))
  (property "Datasheet" "" (at 128.27 156.21 0) (effects (font (size 1.15 1.15)) (justify left)) (hide yes))
  (property "MPN" "RT0603BRD0710KL" (at 128.27 156.21 0) (effects (font (size 1.15 1.15)) (justify left)) (hide yes))
  (property "Manufacturer" "Yageo" (at 128.27 156.21 0) (effects (font (size 1.15 1.15)) (justify left)) (hide yes)))
 (symbol
  (lib_id "Device:C") (at 151.13 156.21 0) (unit 1) (exclude_from_sim no) (in_bom yes) (on_board yes) (dnp no)
  (property "Reference" "C117" (at 138.43 166.37 0) (effects (font (size 1.15 1.15)) (justify left)))
  (property "Value" "10n 50V" (at 138.43 168.91 0) (effects (font (size 1.15 1.15)) (justify left)))
  (property "Footprint" "Capacitor_SMD:C_0603_1608Metric" (at 151.13 156.21 0) (effects (font (size 1.15 1.15)) (justify left)) (hide yes))
  (property "Datasheet" "" (at 151.13 156.21 0) (effects (font (size 1.15 1.15)) (justify left)) (hide yes))
  (property "MPN" "C0603C103K5RACTU" (at 151.13 156.21 0) (effects (font (size 1.15 1.15)) (justify left)) (hide yes))
  (property "Manufacturer" "KEMET" (at 151.13 156.21 0) (effects (font (size 1.15 1.15)) (justify left)) (hide yes)))
 (symbol
  (lib_id "power:GND") (at 142.24 78.74 0) (unit 1) (exclude_from_sim no) (in_bom no) (on_board yes) (dnp no)
  (property "Reference" "#PWR110001" (at 142.24 78.74 0) (effects (font (size 1.0 1.0)) (hide yes)))
  (property "Value" "GND" (at 142.24 82.55 0) (effects (font (size 1.0 1.0)))))
 (symbol
  (lib_id "power:GND") (at 161.29 78.74 0) (unit 1) (exclude_from_sim no) (in_bom no) (on_board yes) (dnp no)
  (property "Reference" "#PWR110002" (at 161.29 78.74 0) (effects (font (size 1.0 1.0)) (hide yes)))
  (property "Value" "GND" (at 161.29 82.55 0) (effects (font (size 1.0 1.0)))))
 (symbol
  (lib_id "power:GND") (at 177.8 78.74 0) (unit 1) (exclude_from_sim no) (in_bom no) (on_board yes) (dnp no)
  (property "Reference" "#PWR110003" (at 177.8 78.74 0) (effects (font (size 1.0 1.0)) (hide yes)))
  (property "Value" "GND" (at 177.8 82.55 0) (effects (font (size 1.0 1.0)))))
 (symbol
  (lib_id "power:GND") (at 198.12 78.74 0) (unit 1) (exclude_from_sim no) (in_bom no) (on_board yes) (dnp no)
  (property "Reference" "#PWR110004" (at 198.12 78.74 0) (effects (font (size 1.0 1.0)) (hide yes)))
  (property "Value" "GND" (at 198.12 82.55 0) (effects (font (size 1.0 1.0)))))
 (symbol
  (lib_id "power:VCC") (at 185.42 120.65 0) (unit 1) (exclude_from_sim no) (in_bom no) (on_board yes) (dnp no)
  (property "Reference" "#PWR110005" (at 185.42 120.65 0) (effects (font (size 1.0 1.0)) (hide yes)))
  (property "Value" "3V3_A" (at 185.42 116.84 0) (effects (font (size 1.0 1.0)))))
 (symbol
  (lib_id "power:GND") (at 185.42 138.43 0) (unit 1) (exclude_from_sim no) (in_bom no) (on_board yes) (dnp no)
  (property "Reference" "#PWR110006" (at 185.42 138.43 0) (effects (font (size 1.0 1.0)) (hide yes)))
  (property "Value" "GND" (at 185.42 142.24 0) (effects (font (size 1.0 1.0)))))
 (symbol
  (lib_id "power:VCC") (at 226.06 120.65 0) (unit 1) (exclude_from_sim no) (in_bom no) (on_board yes) (dnp no)
  (property "Reference" "#PWR110007" (at 226.06 120.65 0) (effects (font (size 1.0 1.0)) (hide yes)))
  (property "Value" "3V3_A" (at 226.06 116.84 0) (effects (font (size 1.0 1.0)))))
 (symbol
  (lib_id "power:GND") (at 226.06 138.43 0) (unit 1) (exclude_from_sim no) (in_bom no) (on_board yes) (dnp no)
  (property "Reference" "#PWR110008" (at 226.06 138.43 0) (effects (font (size 1.0 1.0)) (hide yes)))
  (property "Value" "GND" (at 226.06 142.24 0) (effects (font (size 1.0 1.0)))))
 (symbol
  (lib_id "power:GND") (at 97.79 165.1 0) (unit 1) (exclude_from_sim no) (in_bom no) (on_board yes) (dnp no)
  (property "Reference" "#PWR110009" (at 97.79 165.1 0) (effects (font (size 1.0 1.0)) (hide yes)))
  (property "Value" "GND" (at 97.79 168.91 0) (effects (font (size 1.0 1.0)))))
 (symbol
  (lib_id "power:GND") (at 120.65 165.1 0) (unit 1) (exclude_from_sim no) (in_bom no) (on_board yes) (dnp no)
  (property "Reference" "#PWR110010" (at 120.65 165.1 0) (effects (font (size 1.0 1.0)) (hide yes)))
  (property "Value" "GND" (at 120.65 168.91 0) (effects (font (size 1.0 1.0)))))
 (symbol
  (lib_id "power:GND") (at 128.27 165.1 0) (unit 1) (exclude_from_sim no) (in_bom no) (on_board yes) (dnp no)
  (property "Reference" "#PWR110011" (at 128.27 165.1 0) (effects (font (size 1.0 1.0)) (hide yes)))
  (property "Value" "GND" (at 128.27 168.91 0) (effects (font (size 1.0 1.0)))))
 (symbol
  (lib_id "power:GND") (at 151.13 165.1 0) (unit 1) (exclude_from_sim no) (in_bom no) (on_board yes) (dnp no)
  (property "Reference" "#PWR110012" (at 151.13 165.1 0) (effects (font (size 1.0 1.0)) (hide yes)))
  (property "Value" "GND" (at 151.13 168.91 0) (effects (font (size 1.0 1.0)))))
 (symbol
  (lib_id "power:VCC") (at 125.73 83.82 0) (unit 1) (exclude_from_sim no) (in_bom no) (on_board yes) (dnp no)
  (property "Reference" "#PWR110013" (at 125.73 83.82 0) (effects (font (size 1.0 1.0)) (hide yes)))
  (property "Value" "3V3" (at 125.73 80.01 0) (effects (font (size 1.0 1.0)))))
 (symbol
  (lib_id "power:VCC") (at 162.56 116.84 0) (unit 1) (exclude_from_sim no) (in_bom no) (on_board yes) (dnp no)
  (property "Reference" "#PWR110014" (at 162.56 116.84 0) (effects (font (size 1.0 1.0)) (hide yes)))
  (property "Value" "3V3_A" (at 162.56 113.03 0) (effects (font (size 1.0 1.0)))))
 (symbol
  (lib_id "power:GND") (at 162.56 142.24 0) (unit 1) (exclude_from_sim no) (in_bom no) (on_board yes) (dnp no)
  (property "Reference" "#PWR110015" (at 162.56 142.24 0) (effects (font (size 1.0 1.0)) (hide yes)))
  (property "Value" "GND" (at 162.56 146.05 0) (effects (font (size 1.0 1.0)))))
 (symbol
  (lib_id "power:VCC") (at 203.2 116.84 0) (unit 1) (exclude_from_sim no) (in_bom no) (on_board yes) (dnp no)
  (property "Reference" "#PWR110016" (at 203.2 116.84 0) (effects (font (size 1.0 1.0)) (hide yes)))
  (property "Value" "3V3_A" (at 203.2 113.03 0) (effects (font (size 1.0 1.0)))))
 (symbol
  (lib_id "power:GND") (at 203.2 142.24 0) (unit 1) (exclude_from_sim no) (in_bom no) (on_board yes) (dnp no)
  (property "Reference" "#PWR110017" (at 203.2 142.24 0) (effects (font (size 1.0 1.0)) (hide yes)))
  (property "Value" "GND" (at 203.2 146.05 0) (effects (font (size 1.0 1.0)))))
 (symbol
  (lib_id "power:VCC") (at 83.82 119.38 0) (unit 1) (exclude_from_sim no) (in_bom no) (on_board yes) (dnp no)
  (property "Reference" "#PWR110018" (at 83.82 119.38 0) (effects (font (size 1.0 1.0)) (hide yes)))
  (property "Value" "3V3" (at 83.82 115.57 0) (effects (font (size 1.0 1.0)))))
 (wire (pts (xy 83.82 119.38) (xy 83.82 124.46)) (stroke (width 0) (type default)))
 (wire (pts (xy 125.73 83.82) (xy 125.73 88.9)) (stroke (width 0) (type default)))
 (wire (pts (xy 162.56 116.84) (xy 162.56 121.92)) (stroke (width 0) (type default)))
 (wire (pts (xy 185.42 120.65) (xy 185.42 125.73)) (stroke (width 0) (type default)))
 (wire (pts (xy 203.2 116.84) (xy 203.2 121.92)) (stroke (width 0) (type default)))
 (wire (pts (xy 226.06 120.65) (xy 226.06 125.73)) (stroke (width 0) (type default)))
 (wire (pts (xy 43.18 135.89) (xy 43.18 161.29)) (stroke (width 0) (type default)))
 (wire (pts (xy 43.18 161.29) (xy 77.47 161.29)) (stroke (width 0) (type default)))
 (wire (pts (xy 77.47 135.89) (xy 77.47 161.29)) (stroke (width 0) (type default)))
 (wire (pts (xy 77.47 161.29) (xy 83.82 161.29)) (stroke (width 0) (type default)))
 (wire (pts (xy 83.82 132.08) (xy 83.82 161.29)) (stroke (width 0) (type default)))
 (wire (pts (xy 22.86 133.35) (xy 27.94 133.35)) (stroke (width 0) (type default)))
 (wire (pts (xy 97.79 137.16) (xy 97.79 146.05)) (stroke (width 0) (type default)))
 (wire (pts (xy 97.79 146.05) (xy 97.79 152.4)) (stroke (width 0) (type default)))
 (wire (pts (xy 97.79 146.05) (xy 120.65 146.05)) (stroke (width 0) (type default)))
 (wire (pts (xy 120.65 146.05) (xy 120.65 152.4)) (stroke (width 0) (type default)))
 (wire (pts (xy 57.15 138.43) (xy 62.23 138.43)) (stroke (width 0) (type default)))
 (wire (pts (xy 128.27 137.16) (xy 128.27 146.05)) (stroke (width 0) (type default)))
 (wire (pts (xy 128.27 146.05) (xy 128.27 152.4)) (stroke (width 0) (type default)))
 (wire (pts (xy 128.27 146.05) (xy 151.13 146.05)) (stroke (width 0) (type default)))
 (wire (pts (xy 151.13 146.05) (xy 151.13 152.4)) (stroke (width 0) (type default)))
 (wire (pts (xy 142.24 73.66) (xy 142.24 78.74)) (stroke (width 0) (type default)))
 (wire (pts (xy 161.29 73.66) (xy 161.29 78.74)) (stroke (width 0) (type default)))
 (wire (pts (xy 162.56 137.16) (xy 162.56 142.24)) (stroke (width 0) (type default)))
 (wire (pts (xy 177.8 73.66) (xy 177.8 78.74)) (stroke (width 0) (type default)))
 (wire (pts (xy 185.42 133.35) (xy 185.42 138.43)) (stroke (width 0) (type default)))
 (wire (pts (xy 198.12 73.66) (xy 198.12 78.74)) (stroke (width 0) (type default)))
 (wire (pts (xy 203.2 137.16) (xy 203.2 142.24)) (stroke (width 0) (type default)))
 (wire (pts (xy 226.06 133.35) (xy 226.06 138.43)) (stroke (width 0) (type default)))
 (wire (pts (xy 97.79 160.02) (xy 97.79 165.1)) (stroke (width 0) (type default)))
 (wire (pts (xy 120.65 160.02) (xy 120.65 165.1)) (stroke (width 0) (type default)))
 (wire (pts (xy 128.27 160.02) (xy 128.27 165.1)) (stroke (width 0) (type default)))
 (wire (pts (xy 151.13 160.02) (xy 151.13 165.1)) (stroke (width 0) (type default)))
 (wire (pts (xy 22.86 60.96) (xy 27.94 60.96)) (stroke (width 0) (type default)))
 (wire (pts (xy 22.86 82.55) (xy 27.94 82.55)) (stroke (width 0) (type default)))
 (wire (pts (xy 57.15 60.96) (xy 62.23 60.96)) (stroke (width 0) (type default)))
 (wire (pts (xy 57.15 82.55) (xy 62.23 82.55)) (stroke (width 0) (type default)))
 (wire (pts (xy 92.71 60.96) (xy 97.79 60.96)) (stroke (width 0) (type default)))
 (wire (pts (xy 92.71 82.55) (xy 97.79 82.55)) (stroke (width 0) (type default)))
 (wire (pts (xy 142.24 52.07) (xy 142.24 59.69)) (stroke (width 0) (type default)))
 (wire (pts (xy 142.24 59.69) (xy 142.24 66.04)) (stroke (width 0) (type default)))
 (wire (pts (xy 142.24 59.69) (xy 161.29 59.69)) (stroke (width 0) (type default)))
 (wire (pts (xy 22.86 55.88) (xy 27.94 55.88)) (stroke (width 0) (type default)))
 (wire (pts (xy 161.29 59.69) (xy 161.29 66.04)) (stroke (width 0) (type default)))
 (wire (pts (xy 57.15 55.88) (xy 62.23 55.88)) (stroke (width 0) (type default)))
 (wire (pts (xy 92.71 55.88) (xy 97.79 55.88)) (stroke (width 0) (type default)))
 (wire (pts (xy 22.86 87.63) (xy 27.94 87.63)) (stroke (width 0) (type default)))
 (wire (pts (xy 177.8 52.07) (xy 177.8 59.69)) (stroke (width 0) (type default)))
 (wire (pts (xy 177.8 59.69) (xy 177.8 66.04)) (stroke (width 0) (type default)))
 (wire (pts (xy 177.8 59.69) (xy 198.12 59.69)) (stroke (width 0) (type default)))
 (wire (pts (xy 198.12 59.69) (xy 198.12 66.04)) (stroke (width 0) (type default)))
 (wire (pts (xy 57.15 87.63) (xy 62.23 87.63)) (stroke (width 0) (type default)))
 (wire (pts (xy 92.71 87.63) (xy 97.79 87.63)) (stroke (width 0) (type default)))
 (wire (pts (xy 142.24 39.37) (xy 142.24 44.45)) (stroke (width 0) (type default)))
 (wire (pts (xy 177.8 39.37) (xy 177.8 44.45)) (stroke (width 0) (type default)))
 (wire (pts (xy 97.79 124.46) (xy 97.79 129.54)) (stroke (width 0) (type default)))
 (wire (pts (xy 128.27 124.46) (xy 128.27 129.54)) (stroke (width 0) (type default)))
 (wire (pts (xy 22.86 138.43) (xy 27.94 138.43)) (stroke (width 0) (type default)))
 (wire (pts (xy 57.15 133.35) (xy 62.23 133.35)) (stroke (width 0) (type default)))
 (wire (pts (xy 43.18 58.42) (xy 43.18 85.09)) (stroke (width 0) (type default)))
 (wire (pts (xy 43.18 85.09) (xy 43.18 104.14)) (stroke (width 0) (type default)))
 (wire (pts (xy 43.18 104.14) (xy 77.47 104.14)) (stroke (width 0) (type default)))
 (wire (pts (xy 77.47 58.42) (xy 77.47 85.09)) (stroke (width 0) (type default)))
 (wire (pts (xy 77.47 85.09) (xy 77.47 104.14)) (stroke (width 0) (type default)))
 (wire (pts (xy 77.47 104.14) (xy 113.03 104.14)) (stroke (width 0) (type default)))
 (wire (pts (xy 113.03 58.42) (xy 113.03 85.09)) (stroke (width 0) (type default)))
 (wire (pts (xy 113.03 85.09) (xy 113.03 104.14)) (stroke (width 0) (type default)))
 (wire (pts (xy 113.03 104.14) (xy 125.73 104.14)) (stroke (width 0) (type default)))
 (wire (pts (xy 125.73 96.52) (xy 125.73 104.14)) (stroke (width 0) (type default)))
 (junction (at 77.47 104.14)
  (diameter 0) (color 0 0 0 0))
 (junction (at 113.03 104.14)
  (diameter 0) (color 0 0 0 0))
 (junction (at 142.24 59.69)
  (diameter 0) (color 0 0 0 0))
 (junction (at 177.8 59.69)
  (diameter 0) (color 0 0 0 0))
 (junction (at 77.47 161.29)
  (diameter 0) (color 0 0 0 0))
 (junction (at 97.79 146.05)
  (diameter 0) (color 0 0 0 0))
 (junction (at 128.27 146.05)
  (diameter 0) (color 0 0 0 0))
 (global_label "nOC_HW"
  (shape bidirectional) (at 113.03 104.14 0) (effects (font (size 0.95 0.95)) (justify left)))
 (label "OC_HI" (at 142.24 59.69 0) (effects (font (size 0.95 0.95)) (justify left bottom)))
 (global_label "VREF_2V5"
  (shape bidirectional) (at 142.24 39.37 0) (effects (font (size 0.95 0.95)) (justify left)))
 (label "OC_LO" (at 177.8 59.69 0) (effects (font (size 0.95 0.95)) (justify left bottom)))
 (global_label "VREF_2V5"
  (shape bidirectional) (at 177.8 39.37 0) (effects (font (size 0.95 0.95)) (justify left)))
 (global_label "BUS_OK"
  (shape bidirectional) (at 83.82 161.29 0) (effects (font (size 0.95 0.95)) (justify left)))
 (label "BUS_OV_REF" (at 97.79 146.05 0) (effects (font (size 0.95 0.95)) (justify left bottom)))
 (global_label "VREF_2V5"
  (shape bidirectional) (at 97.79 124.46 0) (effects (font (size 0.95 0.95)) (justify left)))
 (label "BUS_UV_REF" (at 128.27 146.05 0) (effects (font (size 0.95 0.95)) (justify left bottom)))
 (global_label "VREF_2V5"
  (shape bidirectional) (at 128.27 124.46 0) (effects (font (size 0.95 0.95)) (justify left)))
 (global_label "I_PHASE_A"
  (shape bidirectional) (at 22.86 60.96 180) (effects (font (size 0.95 0.95)) (justify right)))
 (label "OC_HI" (at 22.86 55.88 0) (effects (font (size 0.95 0.95)) (justify right bottom)))
 (label "OC_LO" (at 22.86 87.63 0) (effects (font (size 0.95 0.95)) (justify right bottom)))
 (global_label "I_PHASE_A"
  (shape bidirectional) (at 22.86 82.55 180) (effects (font (size 0.95 0.95)) (justify right)))
 (global_label "I_PHASE_B"
  (shape bidirectional) (at 57.15 60.96 180) (effects (font (size 0.95 0.95)) (justify right)))
 (label "OC_HI" (at 57.15 55.88 0) (effects (font (size 0.95 0.95)) (justify right bottom)))
 (label "OC_LO" (at 57.15 87.63 0) (effects (font (size 0.95 0.95)) (justify right bottom)))
 (global_label "I_PHASE_B"
  (shape bidirectional) (at 57.15 82.55 180) (effects (font (size 0.95 0.95)) (justify right)))
 (global_label "I_PHASE_C"
  (shape bidirectional) (at 92.71 60.96 180) (effects (font (size 0.95 0.95)) (justify right)))
 (label "OC_HI" (at 92.71 55.88 0) (effects (font (size 0.95 0.95)) (justify right bottom)))
 (label "OC_LO" (at 92.71 87.63 0) (effects (font (size 0.95 0.95)) (justify right bottom)))
 (global_label "I_PHASE_C"
  (shape bidirectional) (at 92.71 82.55 180) (effects (font (size 0.95 0.95)) (justify right)))
 (global_label "V_BUS_ADC"
  (shape bidirectional) (at 22.86 138.43 180) (effects (font (size 0.95 0.95)) (justify right)))
 (label "BUS_OV_REF" (at 22.86 133.35 0) (effects (font (size 0.95 0.95)) (justify right bottom)))
 (label "BUS_UV_REF" (at 57.15 138.43 0) (effects (font (size 0.95 0.95)) (justify right bottom)))
 (global_label "V_BUS_ADC"
  (shape bidirectional) (at 57.15 133.35 180) (effects (font (size 0.95 0.95)) (justify right)))
 (embedded_fonts no))
